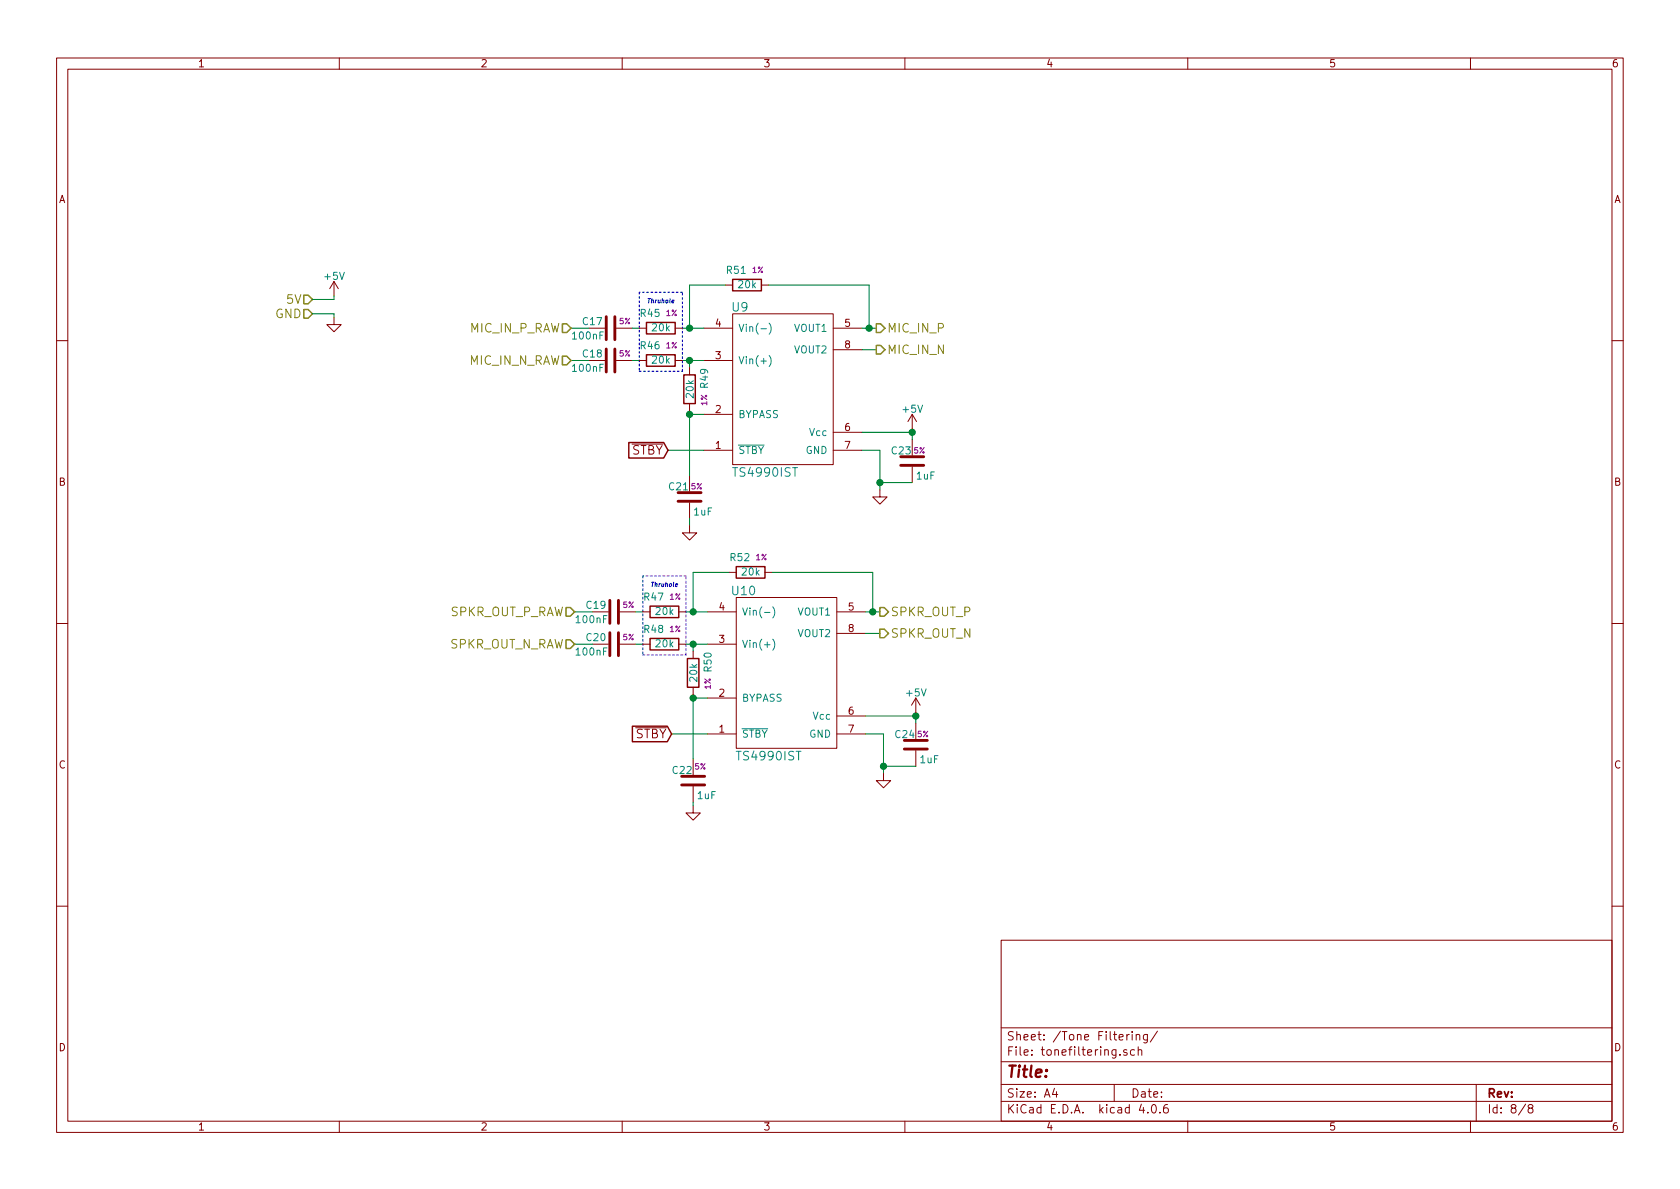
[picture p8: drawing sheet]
<svg xmlns="http://www.w3.org/2000/svg" width="297mm" height="210mm" viewBox="0 0 297 210" stroke-linecap="round" stroke-linejoin="round" font-family="sans-serif">
<g fill="none" stroke="#840000" stroke-width=".18">
<path d="M10 10.3h277v189.9h-277zM12 12.2h273v186.1h-273zM60 10.3v1.9M110 10.3v1.9M160 10.3v1.9M210 10.3v1.9M260 10.3v1.9M59.1 56.1v1.3h1.2l-1.2 1.3-1.3-1.3h1.3M59.1 49.8l-.8 1.2M59.1 49.8v2.5M59.1 49.8l.7 1.2M104.1 58h2.8"/>
<path d="M109 58h2.8M113 58h1.3M119.4 58h1.2M124.5 58h5M128.3 50.4h1.2M129.5 55.5h17.8v26.7h-17.8zM134.6 50.4h1.3M147.3 58h5.1M10 60.2h2M104.1 63.7h2.8M109 63.7h2.8M111.8 78.5h5.4"/>
<path d="M113 63.7h1.3M119.4 63.7h1.2M121.9 65v1.3M121.9 71.4v1.2M124.5 79.6h5M124.5 73.3h5M124.5 63.7h5M147.3 79.6h5.1M147.3 76.4h5.1M147.3 61.8h5.1M161.3 73.3v2.5M161.3 77.7v2.8"/>
<path d="M161.3 73.3l-.8 1.2M161.3 73.3l.8 1.2M285 60.2h2M121.9 93v1.2h1.3l-1.3 1.3-1.3-1.3h1.3M121.9 84.1v2.8M121.9 88.9v2.8M155.6 86.6v1.3h1.2l-1.2 1.2-1.3-1.2h1.3M161.3 82.5v2.8M10 110.3h2M104.8 113.9h2.8M104.8 108.2h2.8M109.6 113.9h2.8"/>
<path d="M109.6 108.2h2.8M113.7 113.9h1.2M113.7 108.2h1.2M120 113.9h1.3M120 108.2h1.3M122.6 115.2v1.3M125.1 113.9h5.1M125.1 108.2h5.1M128.9 101.2h1.3M130.2 105.7h17.8v26.6h-17.8zM135.3 101.2h1.2M148 108.2h5"/>
<path d="M148 112h5M285 110.3h2M112.4 128.7h5.4M122.6 121.5v1.3M122.6 134.2v2.8M122.6 139.1v2.8M125.1 129.8h5.1M125.1 123.4h5.1M148 129.8h5M148 126.6h5M156.2 136.8v1.2h1.3l-1.3 1.3-1.3-1.3h1.3M161.9 123.4v2.6"/>
<path d="M161.9 127.9v2.8M161.9 132.7v2.8M161.9 123.4l-.7 1.3M161.9 123.4l.8 1.3M122.6 142.5v1.3h1.2l-1.2 1.2-1.3-1.2h1.3M10 160.2h2M177 166.3h108v32h-108zM285 160.2h2M60 198.3v1.9M110 198.3v1.9M160 198.3v1.9M177 194.8h108"/>
<path d="M177 191.8h108M177 187.8h108M177 181.8h108M186.4 192.5l-.3 1h.9M186.8 193v1M197 191.8v3M198 186.5v.1M199.2 185.7a.37 .37 0 0 0-.5 .1v.2l.5 .2 .1 .1-.2 .3-.4-.1M199.7 182.9l-.5 .3M200.2 182.4v.2M200.2 182.9v1M200.6 185.7l-.4-.1-.3 .3v.6l.3 .1 .4-.1"/>
<path d="M200.9 183.1l.2-.2 .4 .1v.9M200.9 182.9v1M201.2 185.7l.2-.1 .4 .1 .1 .9M201.2 185.1v1.5M201.8 195.2l-.4 1.1h1M202.9 182.9l-.1 1.4-.2 .1-.4-.1M202.9 183l-.5-.1-.2 .3v.6l.2 .1 .5-.1M202.9 196.7v.1M203.8 195.4l.1-.1a.81 .81 0 0 1 .6 .6 .81 .81 0 0 1-.3 .8l-.1 .1a.8 .8 0 0 1-.6-.6 .8 .8 0 0 1 .3-.8zM204.6 182.3l-1.2 2M205.1 196.7v.1M206.4 195.3a.59 .59 0 0 0-.7 .7l.1 .7 .2 .1 .5-.1 .1-.5-.2-.2-.4-.1-.3 .3"/>
<path d="M210 198.3v1.9M260 198.3v1.9M261 191.8v6.5M269.7 195.2l-1.2 2M270.5 196l-.3-.3 .1-.2 .2-.2 .4 .1 .1 .2v.2l-.7 .2a.48 .48 0 0 0 0 .7l.2 .1 .5-.1a.48 .48 0 0 0-.2-.7"/>
</g>
<path d="M134.5 58.1h1M136 57.1a1.51 1.51 0 0 1 0 2M130.6 78.7h4.5M136 62.9a1.51 1.51 0 0 1 0 1.9M135.2 108.3h.9M136.6 113a1.51 1.51 0 0 1 0 2M136.6 107.3a1.51 1.51 0 0 1 0 2M131.2 128.9h4.5" fill="none" stroke="#008484" stroke-width=".18"/>
<g fill="none" stroke="#008400" stroke-width=".18">
<path d="M55.2 55.5h3.9v.6M59.1 52.3v.7h-3.9M101 58h3.1M111.8 58h1.2M120.6 58h3.9M128.3 50.4h-6.4v7.6M135.9 50.4h17.8v7.6M152.4 58h2.5M101 63.7h3.1M111.8 63.7h1.2M118.1 79.6h6.4M120.6 63.7h3.9"/>
<path d="M121.9 63.7v1.3M121.9 72.6v11.5M121.9 73.3h2.6M152.4 79.6h3.2v7M152.4 61.8h2.5M152.4 76.4h8.9M161.3 75.8v1.9M121.9 91.7v1.3M155.6 85.3h5.7M101.6 108.2h3.2M101.6 113.9h3.2M112.4 108.2h1.3"/>
<path d="M112.4 113.9h1.3M121.3 108.2h3.8M121.3 113.9h3.8M122.6 113.9v1.3M128.9 101.2h-6.3v7M136.5 101.2h17.8v7M153 108.2h2.6M153 112h2.6M118.7 129.8h6.4M122.6 122.8v11.4M122.6 123.4h2.5M153 126.6h8.9"/>
<path d="M153 129.8h3.2v7M156.2 135.5h5.7M161.9 126v1.9M122.6 141.9v.6"/>
</g>
<g fill="none" stroke="#840000" stroke-width=".51">
<path d="M107.2 56v4.1M108.7 56v4.1M107.2 61.7v4.1M108.7 61.7v4.1M119.9 88.6h4.1M119.9 87.1h4.1M159.3 82.3h4M159.3 80.8h4M107.8 106.2v4M107.8 111.9v4M109.3 106.2v4M109.3 111.9v4"/>
<path d="M120.5 138.8h4.1M120.5 137.3h4.1M159.9 132.5h4.1M159.9 130.9h4.1"/>
</g>
<g fill="#008400" stroke="#008400" stroke-width=".25">
<circle cx="121.9" cy="63.7" r=".51"/>
<circle cx="121.9" cy="73.3" r=".51"/>
<circle cx="161.3" cy="76.4" r=".51"/>
<circle cx="155.6" cy="85.3" r=".51"/>
<circle cx="121.9" cy="58" r=".51"/>
<circle cx="153.7" cy="58" r=".51"/>
<circle cx="122.6" cy="113.9" r=".51"/>
<circle cx="122.6" cy="123.4" r=".51"/>
<circle cx="161.9" cy="126.6" r=".51"/>
<circle cx="156.2" cy="135.5" r=".51"/>
<circle cx="122.6" cy="108.2" r=".51"/>
<circle cx="154.3" cy="108.2" r=".51"/>
</g>
<path d="M114.3 57h5.1v2h-5.1zM129.5 49.4h5.1v2h-5.1zM111.2 78.3h6.1l.8 1.3-.8 1.4h-6.1zM114.3 62.7h5.1v2.1h-5.1zM120.9 66.3h2v5.1h-2zM114.9 107.2h5.1v2h-5.1zM114.9 112.9h5.1v2h-5.1zM121.5 116.5h2.1v5h-2.1zM130.2 100.2h5.1v2h-5.1zM111.8 128.4h6.2l.7 1.4-.7 1.4h-6.2z" fill="none" stroke="#840000" stroke-width=".25"/>
<path d="M114.6 52.8h.4M115.2 103h.4" fill="none" stroke="#0000c2" stroke-width=".18"/>
<path d="M113 51.7v14M120.6 51.7h-7.6M113 65.7h7.6M120.6 65.7v-14M113.7 101.8v14M113.7 115.8h7.6M121.3 115.8v-14M121.3 101.8h-7.6" fill="none" stroke="#0000c2" stroke-width=".18" stroke-dasharray=".3 .4"/>
<path d="M53.7 54.7h.8l.7 .8-.7 .8h-.8zM53.7 52.2h.8l.7 .8-.7 .7h-.8zM99.4 57.3h.8l.8 .7-.8 .8h-.8zM154.9 57.3h.8l.8 .7-.8 .8h-.8zM99.4 63h.8l.8 .7-.8 .8h-.8zM154.9 61.1h.8l.8 .7-.8 .8h-.8zM100.1 107.4h.7l.8 .8-.8 .8h-.7zM100.1 113.2h.7l.8 .7-.8 .8h-.7zM155.6 107.4h.7l.8 .8-.8 .8h-.7zM155.6 111.2h.7l.8 .8-.8 .8h-.7z" fill="none" stroke="#848400" stroke-width=".25"/>
<text font-size="2.8" fill="#840000" x="178" y="190.5">Title:</text>
<g font-size="2.1" fill="#848400">
<text x="50.7" y="53.7">5V</text>
<text x="48.6" y="56.3">GND</text>
<text x="83" y="58.8">MIC_IN_P_RAW</text>
<text x="156.9" y="58.8">MIC_IN_P</text>
<text x="82.9" y="64.5">MIC_IN_N_RAW</text>
<text x="156.9" y="62.6">MIC_IN_N</text>
<text x="79.3" y="109">SPKR_OUT_P_RAW</text>
<text x="157.5" y="109">SPKR_OUT_P</text>
<text x="157.5" y="112.8">SPKR_OUT_N</text>
<text x="79.1" y="114.7">SPKR_OUT_N_RAW</text>
</g>
<g font-size="2.1" fill="#008484">
<text x="129.5" y="55.1">U9</text>
<text x="129.9" y="84.3">TS4990IST</text>
<text x="129.5" y="105.3">U10</text>
<text x="130.5" y="134.5">TS4990IST</text>
</g>
<g font-size="2.1" fill="#840000">
<text x="111.5" y="80.4">STBY</text>
<text x="112.2" y="130.6">STBY</text>
<text x="178" y="184">Sheet: /Tone Filtering/</text>
<text x="178" y="186.7">File: tonefiltering.sch</text>
<text x="178" y="196.9">KiCad E.D.A. kicad 4.0.6</text>
<text x="178" y="194.1">Size: A4</text>
<text x="200" y="194.1">Date:</text>
<text x="263" y="194.1">Rev:</text>
<text x="263" y="196.9">Id: 8/8</text>
</g>
<g font-size="1.8" fill="#840000">
<text x="35" y="11.9">1</text>
<text x="85" y="11.9">2</text>
<text x="135" y="11.9">3</text>
<text x="185" y="11.9">4</text>
<text x="235" y="11.9">5</text>
<text x="285" y="11.9">6</text>
<text x="10.4" y="35.9">A</text>
<text x="285.4" y="35.9">A</text>
<text x="126.5" y="57.8">4</text>
<text x="149.4" y="57.8">5</text>
<text x="126.5" y="63.5">3</text>
<text x="149.4" y="61.6">8</text>
<text x="126.5" y="73">2</text>
<text x="149.4" y="76.2">6</text>
<text x="126.5" y="79.4">1</text>
<text x="149.4" y="79.4">7</text>
<text x="10.4" y="85.9">B</text>
<text x="285.4" y="85.9">B</text>
<text x="127.2" y="107.9">4</text>
<text x="150" y="107.9">5</text>
<text x="127.2" y="113.7">3</text>
<text x="150" y="111.8">8</text>
<text x="127.2" y="123.2">2</text>
<text x="127.2" y="129.5">1</text>
<text x="150" y="126.4">6</text>
<text x="150" y="129.5">7</text>
<text x="10.4" y="135.9">C</text>
<text x="285.4" y="135.9">C</text>
<text x="10.4" y="185.9">D</text>
<text x="285.4" y="185.9">D</text>
<text x="35" y="199.9">1</text>
<text x="85" y="199.9">2</text>
<text x="135" y="199.9">3</text>
<text x="185" y="199.9">4</text>
<text x="235" y="199.9">5</text>
<text x="285" y="199.9">6</text>
</g>
<g font-size="1.8" fill="#008484">
<text x="57.5" y="49.5">+5V</text>
<text x="128.5" y="48.4">R51</text>
<text x="130.6" y="50.9">20k</text>
<text x="103.1" y="57.5">C17</text>
<text x="113.3" y="56">R45</text>
<text x="115.4" y="58.6">20k</text>
<text x="130.6" y="58.7">Vin(-)</text>
<text x="140.4" y="58.7">VOUT1</text>
<text x="101.4" y="60">100nF</text>
<text x="101.4" y="65.7">100nF</text>
<text x="103.1" y="63.2">C18</text>
<text x="113.3" y="61.7">R46</text>
<text x="115.4" y="64.3">20k</text>
<text x="130.6" y="64.4">Vin(+)</text>
<text x="140.4" y="62.5">VOUT2</text>
<text x="122.6" y="70.3" transform="rotate(-90 122.6 70.3)">20k</text>
<text x="125.2" y="68.5" transform="rotate(-90 125.2 68.5)">R49</text>
<text x="130.6" y="73.9">BYPASS</text>
<text x="143.2" y="77.1">Vcc</text>
<text x="159.7" y="73">+5V</text>
<text x="130.6" y="80.3">STBY</text>
<text x="142.4" y="80.3">GND</text>
<text x="157.7" y="80.3">C23</text>
<text x="118.3" y="86.7">C21</text>
<text x="162.1" y="84.8">1uF</text>
<text x="122.7" y="91.1">1uF</text>
<text x="129.2" y="99.2">R52</text>
<text x="131.2" y="101.7">20k</text>
<text x="103.7" y="107.6">C19</text>
<text x="113.9" y="106.2">R47</text>
<text x="102" y="110.2">100nF</text>
<text x="103.7" y="113.4">C20</text>
<text x="113.9" y="111.9">R48</text>
<text x="116" y="108.7">20k</text>
<text x="131.2" y="108.8">Vin(-)</text>
<text x="141" y="108.8">VOUT1</text>
<text x="141" y="112.6">VOUT2</text>
<text x="102" y="115.9">100nF</text>
<text x="116" y="114.4">20k</text>
<text x="125.8" y="118.7" transform="rotate(-90 125.8 118.7)">R50</text>
<text x="131.2" y="114.5">Vin(+)</text>
<text x="123.3" y="120.5" transform="rotate(-90 123.3 120.5)">20k</text>
<text x="131.2" y="124.1">BYPASS</text>
<text x="160.3" y="123.1">+5V</text>
<text x="131.2" y="130.4">STBY</text>
<text x="143" y="130.4">GND</text>
<text x="143.8" y="127.2">Vcc</text>
<text x="158.3" y="130.5">C24</text>
<text x="119" y="136.8">C22</text>
<text x="162.7" y="134.9">1uF</text>
<text x="123.3" y="141.3">1uF</text>
</g>
<g font-size="1.4" fill="#840084">
<text x="133" y="48.3">1%</text>
<text x="109.5" y="57.3">5%</text>
<text x="117.8" y="55.9">1%</text>
<text x="109.5" y="63">5%</text>
<text x="117.8" y="61.6">1%</text>
<text x="125" y="71.7" transform="rotate(-90 125 71.7)">1%</text>
<text x="161.6" y="80.2">5%</text>
<text x="122.2" y="86.5">5%</text>
<text x="133.6" y="99.1">1%</text>
<text x="110.1" y="107.5">5%</text>
<text x="118.4" y="106">1%</text>
<text x="110.1" y="113.2">5%</text>
<text x="118.4" y="111.8">1%</text>
<text x="125.7" y="121.9" transform="rotate(-90 125.7 121.9)">1%</text>
<text x="162.2" y="130.3">5%</text>
<text x="122.8" y="136.1">5%</text>
</g>
<g font-size="1.1" fill="#0000c2">
<text x="114.8" y="53.6">Thruhole</text>
<text x="115.5" y="103.8">Thruhole</text>
</g>
</svg>
